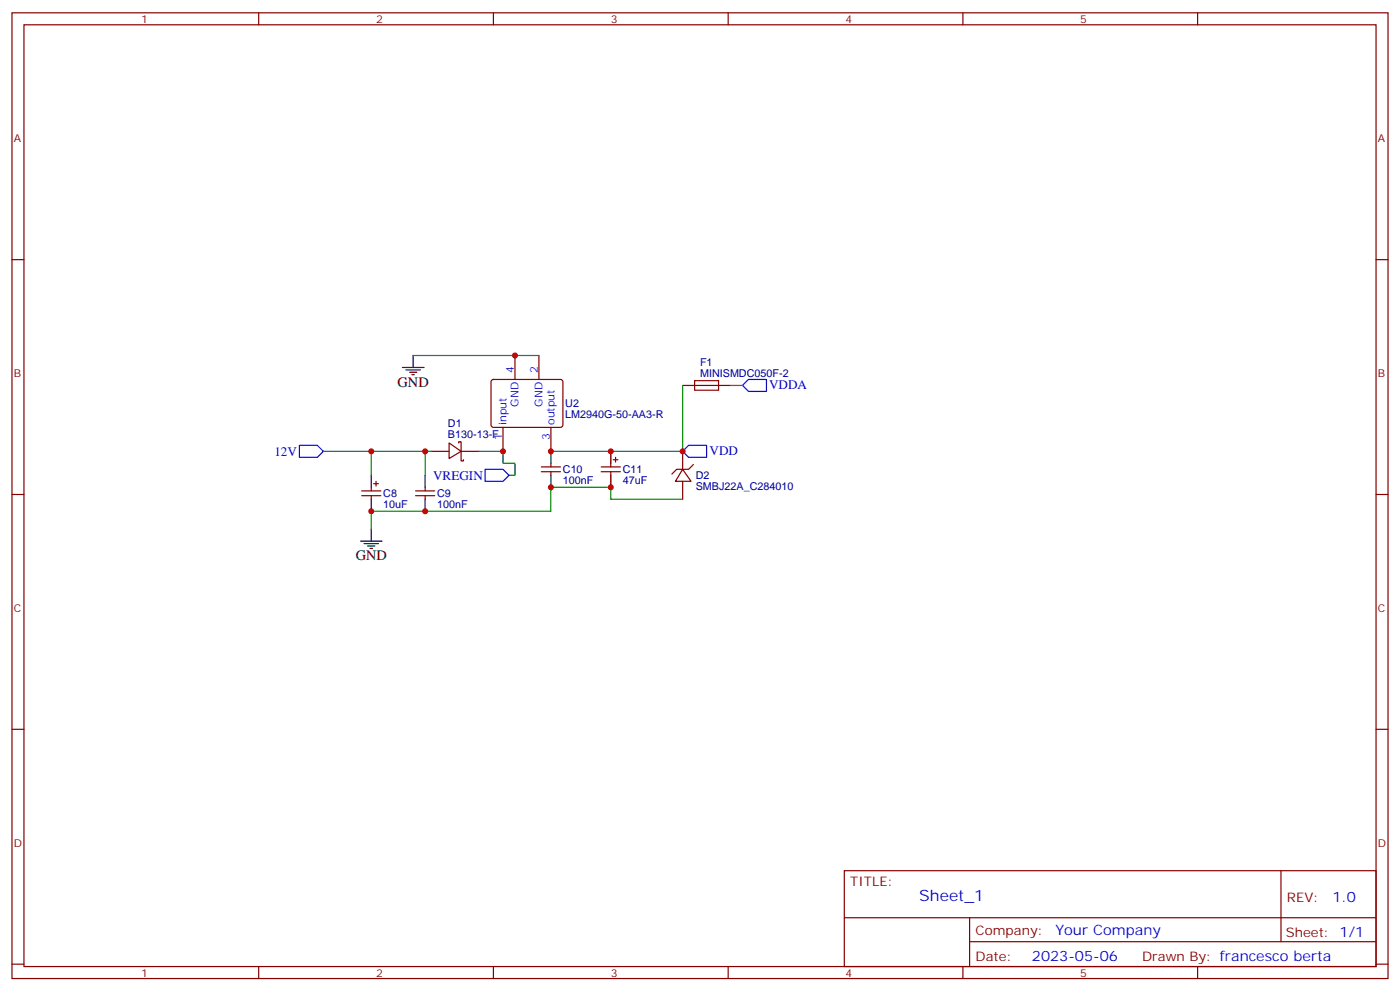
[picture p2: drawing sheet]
<svg xmlns="http://www.w3.org/2000/svg" width="412mm" height="292mm" viewBox="0 0 412 292" stroke-linecap="round" stroke-linejoin="round" font-family="sans-serif">
<g fill="none" stroke="#870000" stroke-width=".35">
<path d="M3.5 3.8h405.4v284.3h-405.4zM7.1 7.3h398.2v277.3h-398.2zM76.2 3.8v3.5M145.3 3.8v3.5M214.5 3.8v3.5M283.6 3.8v3.5M352.8 3.8v3.5M3.5 76.4h3.6M405.3 76.4h3.6M144.9 111.9l.4-.2 20.1 .1 .4 .6-.1 13-.6 .4h-20l-.5-.7v-12.7zM151.7 104.7v7M158.7 104.7v7"/>
<path d="M201.1 113.5h14.1M127 132.9h5.3M132.3 130.4l3.5 2.5-3.5 2.1zM135.1 130.4v-.3h.7v5.6h.7v-.3M135.8 132.9h5.3M148.2 125.8v7.1M159.5 137.5h5.6M159.5 138.9h5.6M162.3 125.8v7.1M162.3 136.4v1.1M162.3 138.9v1M177.1 137.5h5.6"/>
<path d="M177.1 138.9h5.6M179.9 136.4v1.1M179.9 138.9v1M180.6 135.4h1.4M181.3 134.7v1.4M201.1 138.2l2.5 3.5h-4.6zM201.1 132.9v5.3M204.3 136.8l-1.5 1.4h-3.5l-1.4 1.4M3.5 145.6h3.6M106.5 144.5h5.7M106.5 145.9h5.7M109.4 143.5v1"/>
<path d="M109.4 145.9v1.1M110.1 142.4h1.4M110.8 141.7v1.4M122.4 144.5h5.7M122.4 145.9h5.7M125.2 143.5v1M125.2 145.9v1.1M201.1 141.7v5.3M405.3 145.6h3.6M3.5 214.7h3.6M405.3 214.7h3.6M248.7 256.4h156.6v28.2h-156.6z"/>
<path d="M377.3 256.4v20.9M248.7 270.2h156.5M285.6 277.3h119.6M285.6 270.2v14.1M3.5 283.9h3.6M76.2 284.6v3.5M145.3 284.6v3.5M214.5 284.6v3.5M283.6 284.6v3.5M352.8 284.6v3.5M405.3 283.9h3.6"/>
</g>
<g fill="none" stroke="#000" stroke-width=".35">
<path d="M118.5 108.2h6.4M119.6 108.9h4.2M120.6 109.6h2.2M121.4 110.3h.7M121.7 104.7v3.5M109.4 139.9v3.6M125.2 139.9v3.6M162.3 132.9v3.5M162.3 139.9v3.6M179.9 132.9v3.5M179.9 139.9v3.6M106.2 159.3h6.3"/>
<path d="M109.4 147v3.5M109.4 155.8v3.5M125.2 147v3.5M107.2 160.1h4.3M108.3 160.8h2.1M109 161.5h.7"/>
</g>
<path d="M121.7 104.7h37M201.1 113.5v19.4h-38.8M215.2 113.5h3.5M95.2 132.9h14.2M125.2 132.9h-15.8v7M127 132.9h-1.8v7M141.1 132.9h7.1v3.5h3.5v3.5h-1.8M201.1 147h-21.2v-3.5h-17.6v7h-52.9v5.3" fill="none" stroke="#008700" stroke-width=".35"/>
<path d="M218.7 113.5l1.8-1.8h5.3v3.6h-5.3zM88.2 131.1h5.3l1.7 1.8-1.7 1.8h-5.3zM142.9 138.2h5.3l1.7 1.7-1.7 1.8h-5.3zM202.8 131.1h5.3v3.6h-5.3l-1.7-1.8z" fill="none" stroke="#00f" stroke-width=".35"/>
<path d="M204.6 112.1h7.1v2.8h-7.1z" fill="none" stroke="#a10000" stroke-width=".35"/>
<g fill="#c00">
<circle cx="125.2" cy="132.9" r=".88"/>
<circle cx="109.4" cy="150.5" r=".88"/>
<circle cx="151.7" cy="104.7" r=".88"/>
<circle cx="162.3" cy="132.9" r=".88"/>
<circle cx="179.9" cy="132.9" r=".88"/>
<circle cx="179.9" cy="143.5" r=".88"/>
<circle cx="162.3" cy="143.5" r=".88"/>
<circle cx="125.2" cy="150.5" r=".88"/>
<circle cx="148.2" cy="132.9" r=".88"/>
<circle cx="201.1" cy="132.9" r=".88"/>
<circle cx="109.4" cy="132.9" r=".88"/>
</g>
<text font-size="4.6" fill="#00f" x="270.8" y="265.4">Sheet_1</text>
<g font-size="4.2">
<text x="117.1" y="113.8">GND</text>
<text x="104.8" y="165">GND</text>
</g>
<g font-size="4.2" fill="#00f">
<text x="392.5" y="265.6">1.0</text>
<text x="310.9" y="275.2">Your Company</text>
<text x="304" y="283">2023-05-06</text>
</g>
<g font-size="3.9" fill="#00f">
<text x="226.6" y="114.7">VDDA</text>
<text x="80.8" y="134.2">12V</text>
<text x="209" y="134.1">VDD</text>
<text x="127.6" y="141.2">VREGIN</text>
</g>
<g font-size="3.9" fill="#800">
<text x="250.5" y="260.9">TITLE:</text>
<text x="379.1" y="265.6">REV:</text>
<text x="287.4" y="275.1">Company:</text>
<text x="378.7" y="275.8">Sheet: 1/1</text>
<text x="287.4" y="282.8">Date:</text>
<text x="336.4" y="282.9">Drawn By: francesco berta</text>
</g>
<g font-size="3.2" fill="#800">
<text x="41.6" y="6.8">1</text>
<text x="110.8" y="6.8">2</text>
<text x="179.9" y="6.8">3</text>
<text x="249.1" y="6.8">4</text>
<text x="318.2" y="6.8">5</text>
<text x="4.1" y="41.9">A</text>
<text x="405.9" y="41.9">A</text>
<text x="4.1" y="111">B</text>
<text x="405.9" y="111">B</text>
<text x="4.1" y="180.2">C</text>
<text x="405.9" y="180.2">C</text>
<text x="4.1" y="249.3">D</text>
<text x="405.9" y="249.3">D</text>
<text x="41.6" y="287.6">1</text>
<text x="110.8" y="287.6">2</text>
<text x="179.9" y="287.6">3</text>
<text x="249.1" y="287.6">4</text>
<text x="318.2" y="287.6">5</text>
</g>
<g font-size="3.2" fill="#000080">
<text x="206.2" y="107.8">F1</text>
<text x="206.2" y="111">MINISMDC050F-2</text>
<text x="166.5" y="119.9">U2</text>
<text x="132" y="125.8">D1</text>
<text x="166.5" y="123.1">LM2940G-50-AA3-R</text>
<text x="132" y="129">B130-13-F</text>
<text x="165.8" y="142.5">100nF</text>
<text x="165.8" y="139.3">C10</text>
<text x="183.4" y="142.5">47uF</text>
<text x="183.4" y="139.3">C11</text>
<text x="205" y="141.1">D2</text>
<text x="112.9" y="149.6">10uF</text>
<text x="112.9" y="146.3">C8</text>
<text x="128.8" y="149.6">100nF</text>
<text x="128.8" y="146.4">C9</text>
<text x="205" y="144.3">SMBJ22A_C284010</text>
</g>
<g font-size="3.2" fill="#00f">
<text x="151.3" y="110" transform="rotate(-90 151.3 110)">4</text>
<text x="158.4" y="110" transform="rotate(-90 158.4 110)">2</text>
<text x="152.8" y="119.7" transform="rotate(-90 152.8 119.7)">GND</text>
<text x="159.8" y="119.7" transform="rotate(-90 159.8 119.7)">GND</text>
<text x="149.2" y="125.1" transform="rotate(-90 149.2 125.1)">input</text>
<text x="163.3" y="125.1" transform="rotate(-90 163.3 125.1)">output</text>
<text x="147.8" y="129.6" transform="rotate(-90 147.8 129.6)">1</text>
<text x="161.9" y="129.6" transform="rotate(-90 161.9 129.6)">3</text>
</g>
</svg>
